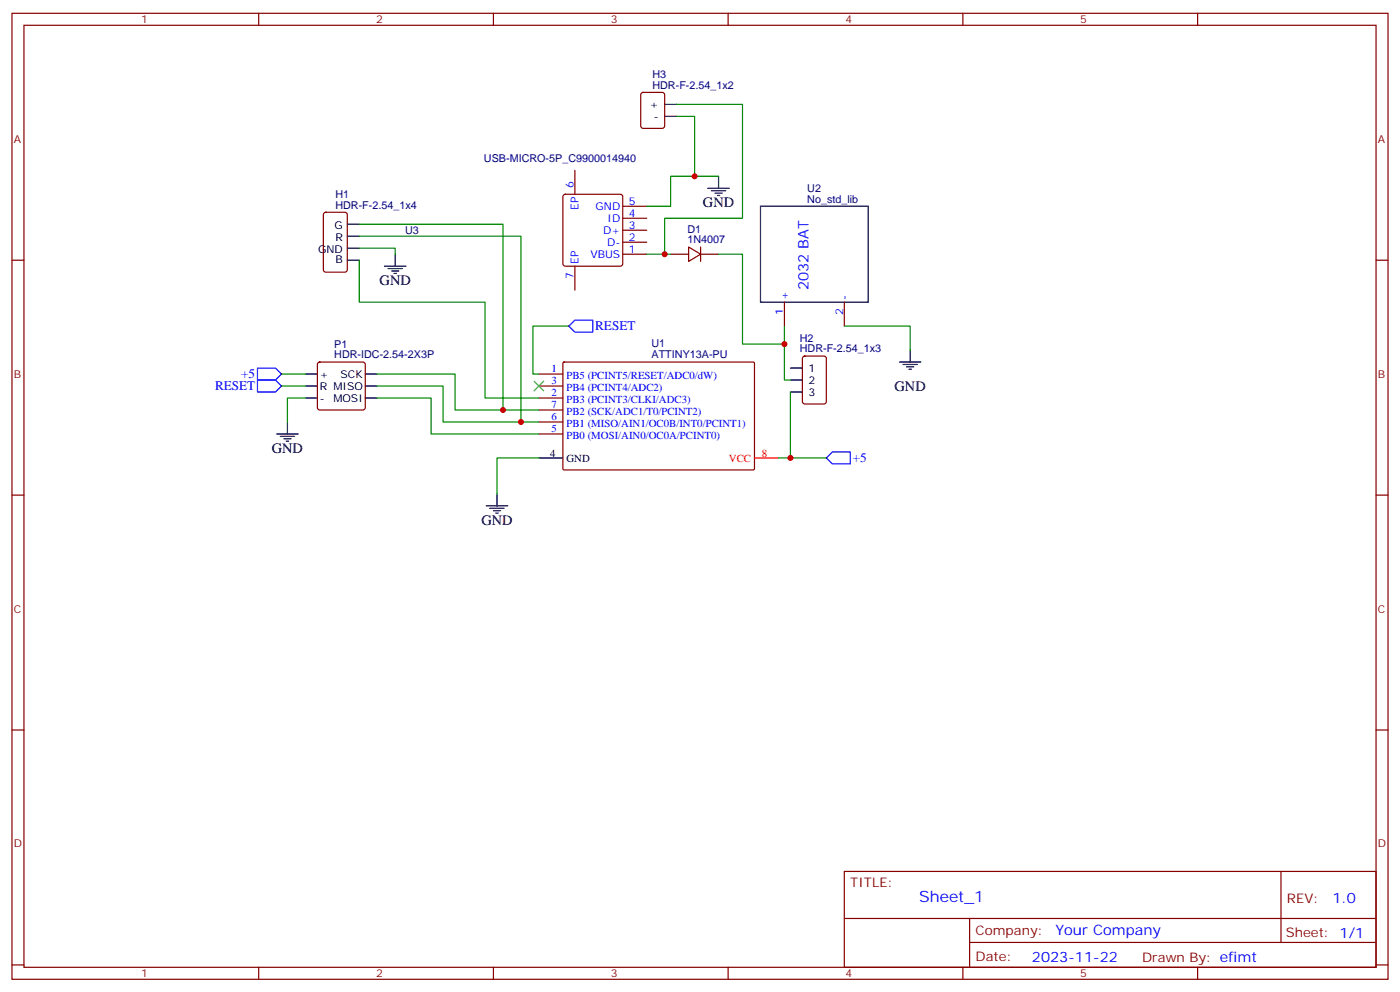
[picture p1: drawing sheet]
<svg xmlns="http://www.w3.org/2000/svg" width="412mm" height="292mm" viewBox="0 0 412 292" stroke-linecap="round" stroke-linejoin="round" font-family="sans-serif">
<g fill="none" stroke="#870000" stroke-width=".35">
<path d="M3.5 3.9h405.4v284.4h-405.4zM7.1 7.4h398.2v277.3h-398.2zM76.2 3.9v3.5M145.3 3.9v3.5M214.5 3.9v3.5M283.6 3.9v3.5M352.8 3.9v3.5M189 27.4l.4-.2h5.7l.6 .4 .1 9.5-.5 .6-5.9 .1-.6-.5-.1-9.4zM166 57.4l.5-.2h16.2l.5 .2 .2 .5v19.7l-.2 .5-.5 .3h-16.2l-.5-.3-.2-.5v-19.7zM169.3 50.1v7.1M3.5 76.6h3.6M95.5 62.7l.5-.2h5.6l.7 .4v16.5l-.5 .7h-5.8l-.7-.4-.1-16.5z"/>
<path d="M169.3 78.4v7M183.4 74.8h7.1M183.4 71.3h7.1M183.4 67.8h7.1M183.4 64.2h7.1M183.4 60.7h7.1M197.6 74.8h5.2M202.8 72.7l3.6 2.1-3.6 2.1zM206.4 74.8h5.3M206.4 72.7v4.2M405.3 76.6h3.6M231.1 88.9v7.1"/>
<path d="M248.7 88.9v7.1M93.7 106.8l.5-.2h12.7l.5 .2 .2 .5v12.7l-.2 .5-.5 .2h-12.7l-.5-.2-.2-.5v-12.7zM158.7 113.6h7.1M158.7 117.2h7.1M158.7 110.1h7.1M165.9 106.7l.3-.1h55.9l.1 .3v31.2l-.3 .2h-55.9l-.2-.3zM236.6 105l.5-.2h5.6l.7 .4v13l-.4 .7h-5.9l-.7-.4v-13zM158.7 120.7h7.1M158.7 124.2h7.1M158.7 127.7h7.1M3.5 145.7h3.6M405.3 145.7h3.6"/>
<path d="M3.5 214.9h3.6M405.3 214.9h3.6M248.7 256.5h156.6v28.2h-156.6zM377.3 256.5v20.9M248.7 270.4h156.5M285.6 277.4h119.6M285.6 270.4v14.1M3.5 284h3.6M76.2 284.7v3.6M145.3 284.7v3.6M214.5 284.7v3.6M283.6 284.7v3.6"/>
<path d="M352.8 284.7v3.6M405.3 284h3.6"/>
</g>
<g fill="none" stroke="#000" stroke-width=".35">
<path d="M195.8 34.3h3.5M195.8 30.7h3.5M208.5 55.4h6.3M209.5 56.1h4.3M210.6 56.8h2.1M211.3 57.5h.7M211.7 51.9v3.5M102.3 76.6h3.5M102.3 73.1h3.5M102.3 69.5h3.5M102.3 66h3.5M113.2 78.4h6.4"/>
<path d="M114.3 79.1h4.2M115.4 79.8h2.1M116.4 74.8v3.6M224 60.7h31.8v28.2h-31.8zM116.1 80.5h.7M90 110.1h3.5M90 113.6h3.5M90 117.2h3.5M107.6 110.1h3.5M107.6 113.6h3.5M107.6 117.2h3.5M232.8 115.4h3.6"/>
<path d="M232.8 108.3h3.6M232.8 111.9h3.6M264.9 106.6h6.4M266 107.3h4.2M267.1 108h2.1M267.8 108.7h.7M268.1 103v3.6M81.5 127.7h6.3M82.5 128.4h4.3M83.6 129.2h2.1M84.3 129.9h.7M84.7 124.2v3.5"/>
<path d="M158.7 134.8h7.1M143.2 148.9h6.4M144.3 149.6h4.2M145.3 150.3h2.2M146 151h.8M146.4 145.4v3.5"/>
</g>
<path d="M222.2 134.8h7.1" fill="none" stroke="#f00" stroke-width=".35"/>
<g fill="none" stroke="#008700" stroke-width=".35">
<path d="M199.3 34.3h5.3v17.6M199.3 30.7h19.4v33.5h-22.9v10.6M211.7 51.9h-14.1v8.8h-7.1M105.8 73.1h10.6v1.7M105.8 69.5h47.7v54.7h5.2M105.8 66h42.4v54.7h10.5M105.8 76.6v12.3h37.1v28.3h15.8M190.5 74.8h7.1M211.7 74.8h7v26.5h12.4M167.6 96h-10.6v14.1h1.7M231.1 96v15.9h1.7M248.7 96h19.4v7"/>
<path d="M82.9 113.6h7.1M82.9 110.1h7.1M90 117.2h-5.3v7M111.1 110.1h23v10.6h14.1M111.1 113.6h19.4v10.6h23M111.1 117.2h15.9v10.5h31.7M232.8 115.4v19.4M158.7 134.8h-12.3v10.6M229.3 134.8h14.1"/>
</g>
<path d="M167.6 96l1.7-1.8h5.3v3.6h-5.3zM75.8 111.9h5.3l1.8 1.7-1.8 1.8h-5.3zM75.8 108.3h5.3l1.8 1.8-1.8 1.8h-5.3zM243.4 134.8l1.8-1.8h5.3v3.6h-5.3z" fill="none" stroke="#00f" stroke-width=".35"/>
<path d="M157.3 112.2l2.9 2.8M160.2 112.2l-2.9 2.8" fill="none" stroke="#3c3" stroke-width=".35"/>
<g fill="#c00">
<circle cx="148.2" cy="120.7" r=".88"/>
<circle cx="153.5" cy="124.2" r=".88"/>
<circle cx="232.8" cy="134.8" r=".88"/>
<circle cx="231.1" cy="101.3" r=".88"/>
<circle cx="204.6" cy="51.9" r=".88"/>
<circle cx="195.8" cy="74.8" r=".88"/>
</g>
<text font-size="4.6" fill="#00f" x="270.8" y="265.5">Sheet_1</text>
<g font-size="4.2">
<text x="207.1" y="61.1">GND</text>
<text x="111.8" y="84">GND</text>
<text x="263.5" y="115">GND</text>
<text x="80.1" y="133.4">GND</text>
<text x="141.8" y="154.6">GND</text>
</g>
<g font-size="4.2" fill="#00f">
<text x="238.1" y="85.4" transform="rotate(-90 238.1 85.4)">2032 BAT</text>
<text x="392.5" y="265.8">1.0</text>
<text x="310.9" y="275.3">Your Company</text>
<text x="304" y="283.1">2023-11-22</text>
</g>
<g font-size="3.9" fill="#00f">
<text x="175.3" y="97.3">RESET</text>
<text x="71" y="111.4">+5</text>
<text x="63.3" y="114.9">RESET</text>
<text x="251.2" y="136.1">+5</text>
</g>
<g font-size="3.9" fill="#800">
<text x="250.5" y="261.1">TITLE:</text>
<text x="379.1" y="265.8">REV:</text>
<text x="287.4" y="275.3">Company:</text>
<text x="378.7" y="275.9">Sheet: 1/1</text>
<text x="287.4" y="283">Date:</text>
<text x="336.4" y="283.1">Draw</text>
<text x="346.6" y="283.1">n By: efimt</text>
</g>
<g font-size="3.2" fill="#800">
<text x="41.6" y="6.9">1</text>
<text x="110.8" y="6.9">2</text>
<text x="179.9" y="6.9">3</text>
<text x="249.1" y="6.9">4</text>
<text x="318.2" y="6.9">5</text>
<text x="4.1" y="42">A</text>
<text x="405.9" y="42">A</text>
<text x="4.1" y="111.2">B</text>
<text x="405.9" y="111.2">B</text>
<text x="4.1" y="180.3">C</text>
<text x="405.9" y="180.3">C</text>
<text x="4.1" y="249.4">D</text>
<text x="405.9" y="249.4">D</text>
<text x="41.6" y="287.7">1</text>
<text x="110.8" y="287.7">2</text>
<text x="179.9" y="287.7">3</text>
<text x="249.1" y="287.7">4</text>
<text x="318.2" y="287.7">5</text>
</g>
<g font-size="3.2" fill="#000080">
<text x="192.2" y="22.9">H3</text>
<text x="192.2" y="26.1">HDR-F-2.54_1x2</text>
<text x="142.6" y="47.7">USB-MICRO-5P_C9900014940</text>
<text x="98.8" y="58.3">H1</text>
<text x="237.8" y="59.7">No_std_lib</text>
<text x="237.8" y="56.6">U2</text>
<text x="98.8" y="61.4">HDR-F-2.54_1x4</text>
<text x="119.3" y="68.9">U3</text>
<text x="202.5" y="71.6">1N4007</text>
<text x="202.5" y="68.6">D1</text>
<text x="235.6" y="100.7">H2</text>
<text x="98.5" y="105.5">HDR-IDC-2.54-2X3P</text>
<text x="98.5" y="102.5">P1</text>
<text x="191.9" y="105.4">ATTINY13A-PU</text>
<text x="191.9" y="102.2">U1</text>
<text x="235.6" y="103.8">HDR-F-2.54_1x3</text>
</g>
<g font-size="3.2">
<text x="191.4" y="31.8">+</text>
<text x="192.6" y="35.3">-</text>
<text x="98.5" y="67.4">G</text>
<text x="98.8" y="70.9">R</text>
<text x="93.7" y="74.5">GND</text>
<text x="98.8" y="77.3">B</text>
<text x="94.2" y="111.2">+</text>
<text x="100.3" y="111.2">SCK</text>
<text x="238.1" y="109.4">1</text>
<text x="238.1" y="112.9">2</text>
<text x="94.2" y="114.7">R MISO</text>
<text x="94.2" y="118.2">-</text>
<text x="98.2" y="118.2">MOSI</text>
<text x="238.1" y="116.5">3</text>
<text x="162.1" y="134.4">4</text>
<text x="166.9" y="135.9">GND</text>
</g>
<g font-size="3.2" fill="#00f">
<text x="169" y="55.4" transform="rotate(-90 169 55.4)">6</text>
<text x="170.4" y="61.8" transform="rotate(-90 170.4 61.8)">EP</text>
<text x="175.5" y="61.8">GND</text>
<text x="179" y="65.3">ID</text>
<text x="185.2" y="63.9">4</text>
<text x="185.2" y="60.4">5</text>
<text x="177.7" y="68.8">D+</text>
<text x="185.2" y="70.9">2</text>
<text x="185.2" y="67.4">3</text>
<text x="170.4" y="77.6" transform="rotate(-90 170.4 77.6)">EP</text>
<text x="173.9" y="75.9">VBUS</text>
<text x="178.9" y="72.4">D-</text>
<text x="185.2" y="74.5">1</text>
<text x="169" y="82.1" transform="rotate(-90 169 82.1)">7</text>
<text x="232.1" y="88.2" transform="rotate(-90 232.1 88.2)">+</text>
<text x="249.8" y="88.2" transform="rotate(-90 249.8 88.2)">-</text>
<text x="230.7" y="92.7" transform="rotate(-90 230.7 92.7)">1</text>
<text x="248.4" y="92.7" transform="rotate(-90 248.4 92.7)">2</text>
<text x="162.5" y="112.9">3</text>
<text x="162.5" y="109.4">1</text>
<text x="166.9" y="111.7">PB5 (PCINT5/RESET/ADC0/dW)</text>
<text x="162.5" y="120">7</text>
<text x="162.5" y="116.5">2</text>
<text x="166.9" y="115.2">PB4 (PCINT4/ADC2)</text>
<text x="166.9" y="118.7">PB3 (PCINT3/CLKI/ADC3)</text>
<text x="162.5" y="123.5">6</text>
<text x="166.9" y="122.3">PB2 (SCK/ADC1/T0/PCINT2)</text>
<text x="166.9" y="125.8">PB1 (MISO/AIN1/OC0B/INT0/PCINT1)</text>
<text x="162.5" y="127">5</text>
<text x="166.9" y="129.3">PB0 (MOSI/AIN0/OC0A/PCINT0)</text>
</g>
<g font-size="3.2" fill="#f00">
<text x="214.7" y="135.9">VCC</text>
<text x="224.4" y="134.4">8</text>
</g>
</svg>
